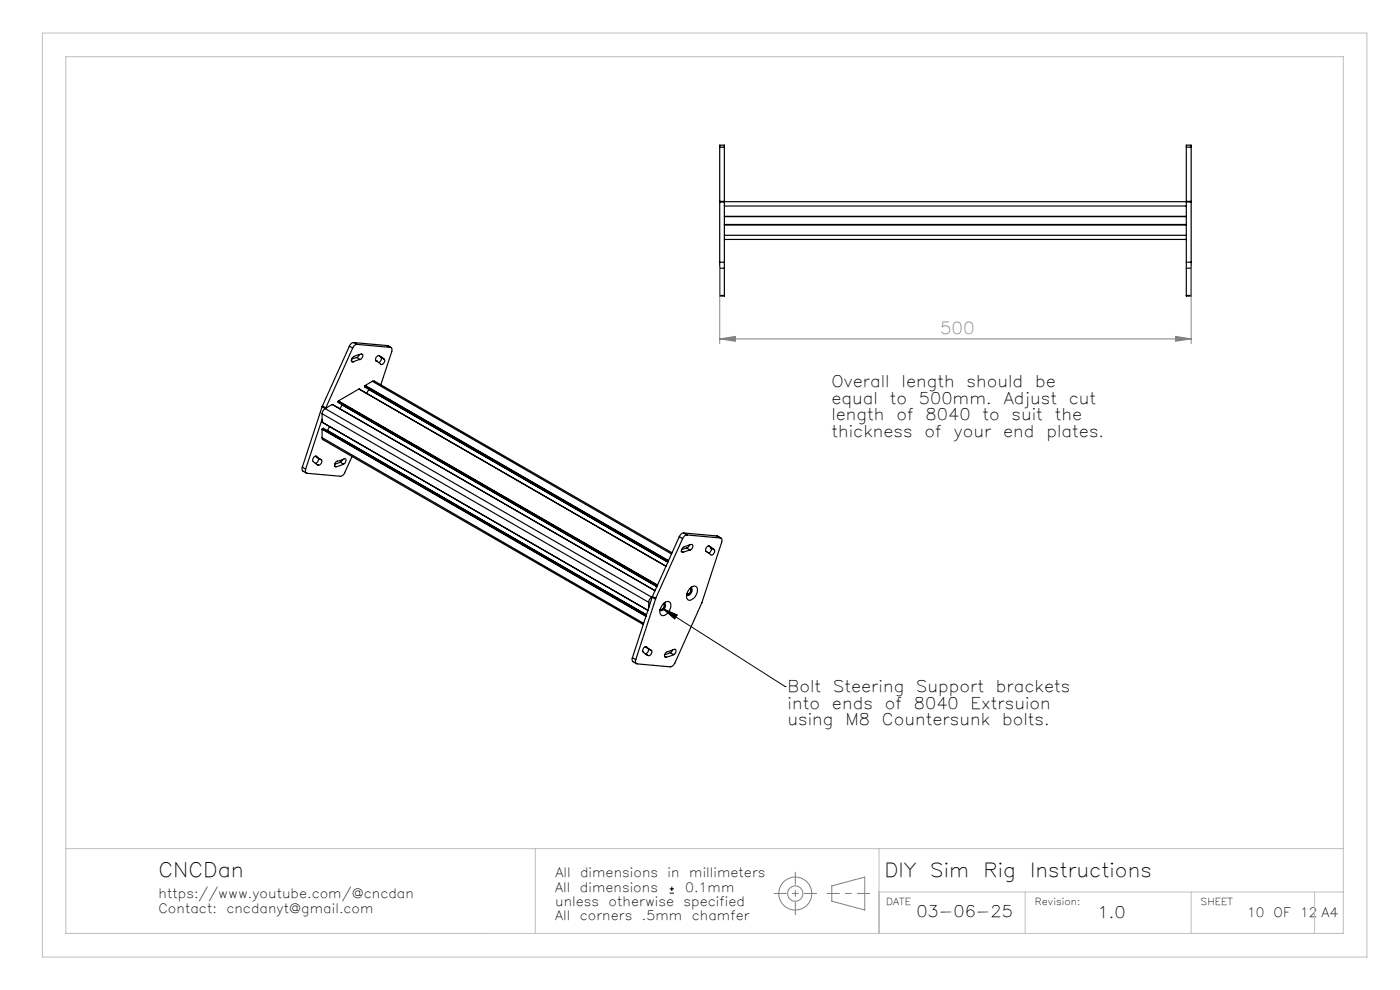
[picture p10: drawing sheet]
<svg xmlns="http://www.w3.org/2000/svg" width="297mm" height="210mm" viewBox="0 0 297 210" stroke-linecap="round" stroke-linejoin="round" font-family="sans-serif">
<g fill="none" stroke="#000" stroke-width=".25">
<path d="M152.7 31.2v-.4h1v.4M152.7 31.2v11.5M152.7 31.2h1M153.7 31.2v11.5M251.7 31.2v-.4h1v.4M251.7 31.2h1M251.7 31.2v11.5M252.7 31.2v11.5M152.7 55.6v1.3M152.7 42.7v.2M152.7 56.9h1M152.7 55.6h1"/>
<path d="M152.7 42.9h1M152.7 42.9v12.7M152.7 56.9v5.8M152.7 42.7h1M153.7 55.6v1.3M153.7 42.7v.1M153.7 42.8v.9M153.7 43.7v11.9M153.7 56.9v5.8M153.7 50.8h98M153.7 49.9h98M153.7 45.9h98"/>
<path d="M153.7 43.7h98M153.7 47.7h98M153.7 42.8h98M153.7 46h98M153.7 47.6h98M251.7 55.6v1.3M251.7 42.7v.1M251.7 42.8v.9M251.7 56.9h1M251.7 55.6h1M251.7 42.9h1M251.7 42.7h1"/>
<path d="M251.7 43.7v11.9M251.7 56.9v5.8M252.7 55.6v1.3M252.7 42.7v.2M252.7 42.9v12.7M252.7 56.9v5.8M74.1 73.4l.7 .4M74.1 73.4l-5.7 12.7M74.5 76.5l.4 .3M74.8 73.8l-5.7 12.7M75 72.7a1.04 1.04 0 0 0-.9 .7M75 72.7l.7 .4"/>
<path d="M75 72.7l7.1 .6M75.7 75.8l-1.1 .4M75.7 75.8l.7 .5M75.7 73.1a1.2 1.2 0 0 0-.9 .7M75.7 73.1l7.1 .6M76.2 75.2l-.5 .6M76.4 76.3a.74 .74 0 0 0 .4-1.2l-1 .2a1.18 1.18 0 0 0-1.2 1.5h.3M76.4 76.3l-1.5 .5M79.8 76.5l.2 .2M79.8 76.5h.1M80.4 75.4l.4 .4M80.8 75.8l.1 .5-.5 .6"/>
<path d="M80.8 75.8l.7 .4M81.5 76.2a.68 .68 0 0 1-.2 1 .68 .68 0 0 1-1-.3l-.5-.4M81.5 76.2l-.4-.3a1.01 1.01 0 0 0-1.1-.3l-.3 .3v.4l.1 .2M82.1 73.3l.9 .4M82.1 73.3l.7 .4M82.8 73.7a.57 .57 0 0 1 .3 .9l-2.3 7M152.7 62.7h1M251.7 62.7h1M64.1 99.1l.1 .7 .8 .6M64.1 99.1l.7 .4M66.9 96.8l1.1 .6M67.1 96.8h.1"/>
<path d="M67.1 98.5l.4 .2M67.2 96.8l.4 .4a.68 .68 0 0 1 .6 .4 .68 .68 0 0 1-.1 .7l-.3 .3-.3 .1M67.2 96.8a.75 .75 0 0 0-.9 .7 .75 .75 0 0 0 .7 .8l.5 .4M67.5 97.1a.85 .85 0 0 1-.6 1.2M68.3 87.8l.2-.6 .3-.4 1.7-1 68.5 39.5M68.3 92.8l.2 .5 68 39.2M68.3 88.9l-3.5 10.6M68.3 86.3l-4.2 12.8M68.3 87.8l69.3 40M68.3 86.3l70 40.4M68.3 87.8v1.8l69.1 39.9M68.3 91v1.8"/>
<path d="M68.3 91l68.7 39.7M68.3 92.8l68.2 39.4M68.4 86.1l-.1 .2M68.4 89.6h.1M68.4 86.1l.7 .4M68.4 91h-.1M68.4 91l68.7 39.7M68.4 90.9l68.7 39.7M68.4 90.9l.2-.1 68.5 39.6-67.6-39.1M68.4 90.9v.1M69.1 86.5v.1M69.4 91.3h.1"/>
<path d="M69.9 90.5l-.4 .8M70.6 85.8h.1M71 98.8l.3 .2M71.7 85.2v.2l67.6 39M71.7 85.2l67.8 39M71.8 85l4.4-2.5 65.1 37.6M71.8 85l67.7 39.1M71.8 85.1l67.7 39.1M71.8 85v.1M71.8 85.1l-.1 .1M72.2 98l-1.2 .5M72.2 98l.7 .5"/>
<path d="M72.6 85.9l-.5 .8M72.7 97.5l-.5 .5M72.9 98.5a.69 .69 0 0 0 .3-1.2l-.9 .3a1.08 1.08 0 0 0-1.3 1.3l.3 .1M72.9 98.5l-1.6 .5M74.7 96.8l-1.6 3.5a1.2 1.2 0 0 1-.9 .7l-7.1-.6a.59 .59 0 0 1-.3-.9M76.2 82.6h.1M77.4 81.9v.2l64.3 37.1M77.4 81.9l64.4 37.2M77.5 81.8l-.1 .1M77.5 81.8l64.3 37.2M77.5 81.8h.1M77.5 81.8l64.3 37.1"/>
<path d="M78.2 82.6h.1M78.2 82.6l-.4 .9M79 80.9l.4-.1 63.2 36.5M79 80.9l-1.5 .9M79 80.9l63.5 36.6M144.1 113.8l.7 .5M144.1 113.8l-5.7 12.7M144.5 116.9l.5 .2M144.8 114.3l-5.7 12.6M145 113.1a1.2 1.2 0 0 0-.9 .7M145 113.1l.7 .4M145 113.1l7.1 .6"/>
<path d="M145.7 116.3l-1.1 .3M145.7 116.3l.7 .4M145.7 113.5a1.04 1.04 0 0 0-.9 .8M145.7 113.5l7.1 .6M146.3 115.6l-.3 .5-.3 .2M146.4 116.7a.74 .74 0 0 0 .4-1.2l-.9 .2a1.26 1.26 0 0 0-1.3 1.3l.4 .1M146.4 116.7l-1.4 .4M149.8 116.9l.2 .2M149.8 117h.1M150.4 115.8l.4 .4M150.8 116.2l.1 .5-.5 .6M150.8 116.2l.7 .4"/>
<path d="M151.5 116.6a.74 .74 0 0 1-.7 1.1l-1-.7M151.5 116.6l-.3-.3a.78 .78 0 0 0-.9-.4 .78 .78 0 0 0-.6 .6l.1 .5M152.1 113.7l.9 .5M152.1 113.7l.7 .4M152.8 114.1a.56 .56 0 0 1 .3 .9l-4.2 12.9-5.7 12.8a1.18 1.18 0 0 1-1 .8l-7.1-.7a.59 .59 0 0 1-.2-.9M134.2 139.5l-.1 .5 .1 .3 .8 .4M134.2 139.5l.7 .4M136.9 137.2l1.1 .7M137.1 137.2h.1M137.2 137.2l.4 .4a.72 .72 0 0 1 .5 1.2l-.3 .3h-.3M137.2 137.2a.79 .79 0 0 0-.9 .8 .79 .79 0 0 0 .8 .8l.4 .3M137.2 138.9l.3 .2"/>
<path d="M137.5 137.6a.8 .8 0 0 1-.6 1.1M137.6 127.8v1.1M138.3 126.7l-.5 .5-.2 .6M138.4 126.7l.7 .4M138.4 126.7l-4.2 12.8M138.4 126.6l-.1 .1M138.4 126.5v.2M138.4 126.5l.7 .4M139.1 127.1l-4.2 12.8M139.1 126.9v.2M140.7 128.1a.72 .72 0 0 1 .1 .8 .72 .72 0 0 1-.7 .3M140.8 128a.86 .86 0 0 1 .3 .9 .86 .86 0 0 1-.8 .6l-.3-.1"/>
<path d="M140.9 127.9a.84 .84 0 0 1 1.2-.2 .84 .84 0 0 1 .2 1.2 1.75 1.75 0 0 1-2 1.6 1.94 1.94 0 0 1 .6-2.6zM140.9 128a1.12 1.12 0 0 1-.8 1.5M141 139.2l.3 .2M142.2 138.5l-1.2 .4M142.2 138.5l.7 .4M142.7 137.9l-.5 .6M142.9 138.9a.67 .67 0 0 0 .3-1.2l-.9 .3a1.12 1.12 0 0 0-1.3 1.3l.3 .1M142.9 138.9l-1.6 .5M146.3 124.9a.87 .87 0 0 1 .8-.6 .87 .87 0 0 1 .8 .5 2.13 2.13 0 0 1-1.8 2.5 1.3 1.3 0 0 1-.2-1.9zM146.4 124.8a.74 .74 0 0 1 0 .8 .74 .74 0 0 1-.7 .4M146.5 124.7a.68 .68 0 0 1 .4 .6 .68 .68 0 0 1-.4 .7l-.5 .3-.3-.2M146.6 124.7a1.03 1.03 0 0 1-.8 1.5"/>
</g>
<path d="M142.1 189.5h.9M142.1 188.6h.9M142.5 188.1v.9" fill="none" stroke="#000" stroke-width=".21"/>
<path d="M140.6 129.1l3.1 1.3-.6 .9zM140.6 129.1l25.9 16.5M166.5 145.6h.1" fill="none" stroke="#010000" stroke-width=".21"/>
<g fill="none" stroke="#808080" stroke-width=".21">
<path d="M152.7 56.6v16.3M252.7 56.6v16.3M152.7 71.9l3.3-.5v1zM152.7 71.9h100M249.4 71.4l3.3 .5-3.3 .5zM176.5 187.9l6.9-1.9v7l-6.9-1.8z"/>
<circle cx="168.7" cy="189.5" r="3.5"/>
<circle cx="168.7" cy="189.5" r="1.62"/>
</g>
<path d="M164.2 189.5h9M168.7 194v-9M175.5 189.5h9" fill="none" stroke="#808080" stroke-width=".21" stroke-dasharray="6.3 1.3 1.3 1.3" stroke-dashoffset="3.8"/>
<path d="M9 7h281v196h-281zM14 12h271v186h-271zM14 180h271M113.6 180v18M186.5 180v18M186.5 189.2h98.5M217.5 189.2v8.8M252.7 189.2v8.8M278.9 189.2v8.8" fill="none" stroke="#c0c0c0" stroke-width=".21"/>
<path d="M140.6 129.1l3.1 1.3-.6 .9z" fill="#010000"/>
<path d="M152.7 71.9l3.3-.5v1zM249.4 71.4l3.3 .5-3.3 .5z" fill="#808080"/>
<text font-size="4.2" x="33.6" y="186">CNCDan</text>
<g font-size="4.1">
<text x="187.6" y="186">DIY</text>
<text x="197.4" y="186">Sim</text>
<text x="208.7" y="186">Rig</text>
<text x="218.5" y="186">Instructions</text>
</g>
<text font-size="3.5" fill="#808080" x="199.4" y="70.9">500</text>
<g font-size="3.4" fill="#010000">
<text x="176.4" y="82.1">Overall</text>
<text x="191.3" y="82.1">length</text>
<text x="205.1" y="82.1">should</text>
<text x="219.6" y="82.1">be</text>
<text x="176.4" y="85.6">equal</text>
<text x="176.4" y="89.1">length</text>
<text x="188.7" y="85.6">to</text>
<text x="190.2" y="89.1">of</text>
<text x="194.9" y="85.6">500mm.</text>
<text x="196.4" y="89.1">8040</text>
<text x="208.4" y="89.1">to</text>
<text x="212.9" y="85.6">Adjust</text>
<text x="214.6" y="89.1">suit</text>
<text x="223.8" y="89.1">the</text>
<text x="226.8" y="85.6">cut</text>
<text x="176.4" y="92.6">thickness</text>
<text x="196.1" y="92.6">of</text>
<text x="202.3" y="92.6">your</text>
<text x="212.8" y="92.6">end</text>
<text x="222" y="92.6">plates.</text>
<text x="167.1" y="146.9">Bolt</text>
<text x="176.7" y="146.9">Steering</text>
<text x="194.4" y="146.9">Support</text>
<text x="211.3" y="146.9">brackets</text>
<text x="167.1" y="150.4">into</text>
<text x="167.1" y="153.9">using</text>
<text x="176.5" y="150.4">ends</text>
<text x="179.4" y="153.9">M8</text>
<text x="187.1" y="153.9">Countersunk</text>
<text x="187.7" y="150.4">of</text>
<text x="193.9" y="150.4">8040</text>
<text x="205.9" y="150.4">Extrsuion</text>
<text x="212.6" y="153.9">bolts.</text>
</g>
<g font-size="3.4">
<text x="194.4" y="194.6">03-06-25</text>
<text x="232.8" y="194.7">1.0</text>
</g>
<g font-size="2.7">
<text x="117.8" y="186">All</text>
<text x="123.1" y="186">dimensions</text>
<text x="141.6" y="186">in</text>
<text x="146.2" y="186">millimeters</text>
<text x="33.6" y="190.6">https://www.youtube.com/@cncdan</text>
<text x="117.8" y="189.2">All</text>
<text x="123" y="189.2">dimensions</text>
<text x="145.3" y="189.2">0.1mm</text>
<text x="33.6" y="193.6">Contact:</text>
<text x="48" y="193.6">cncdanyt@gmail.com</text>
<text x="117.8" y="192.2">unless</text>
<text x="117.8" y="195.2">All</text>
<text x="123" y="195.2">corners</text>
<text x="129.1" y="192.2">otherwise</text>
<text x="136.2" y="195.2">.5mm</text>
<text x="145" y="192.2">specified</text>
<text x="146.8" y="195.2">chamfer</text>
<text x="264.6" y="194.5">10</text>
<text x="270.2" y="194.5">OF</text>
<text x="275.8" y="194.5">12</text>
<text x="280.3" y="194.5">A4</text>
</g>
<g font-size="2">
<text x="188" y="192">DATE</text>
<text x="219.5" y="192">Revision:</text>
<text x="254.7" y="192">SHEET</text>
</g>
</svg>
